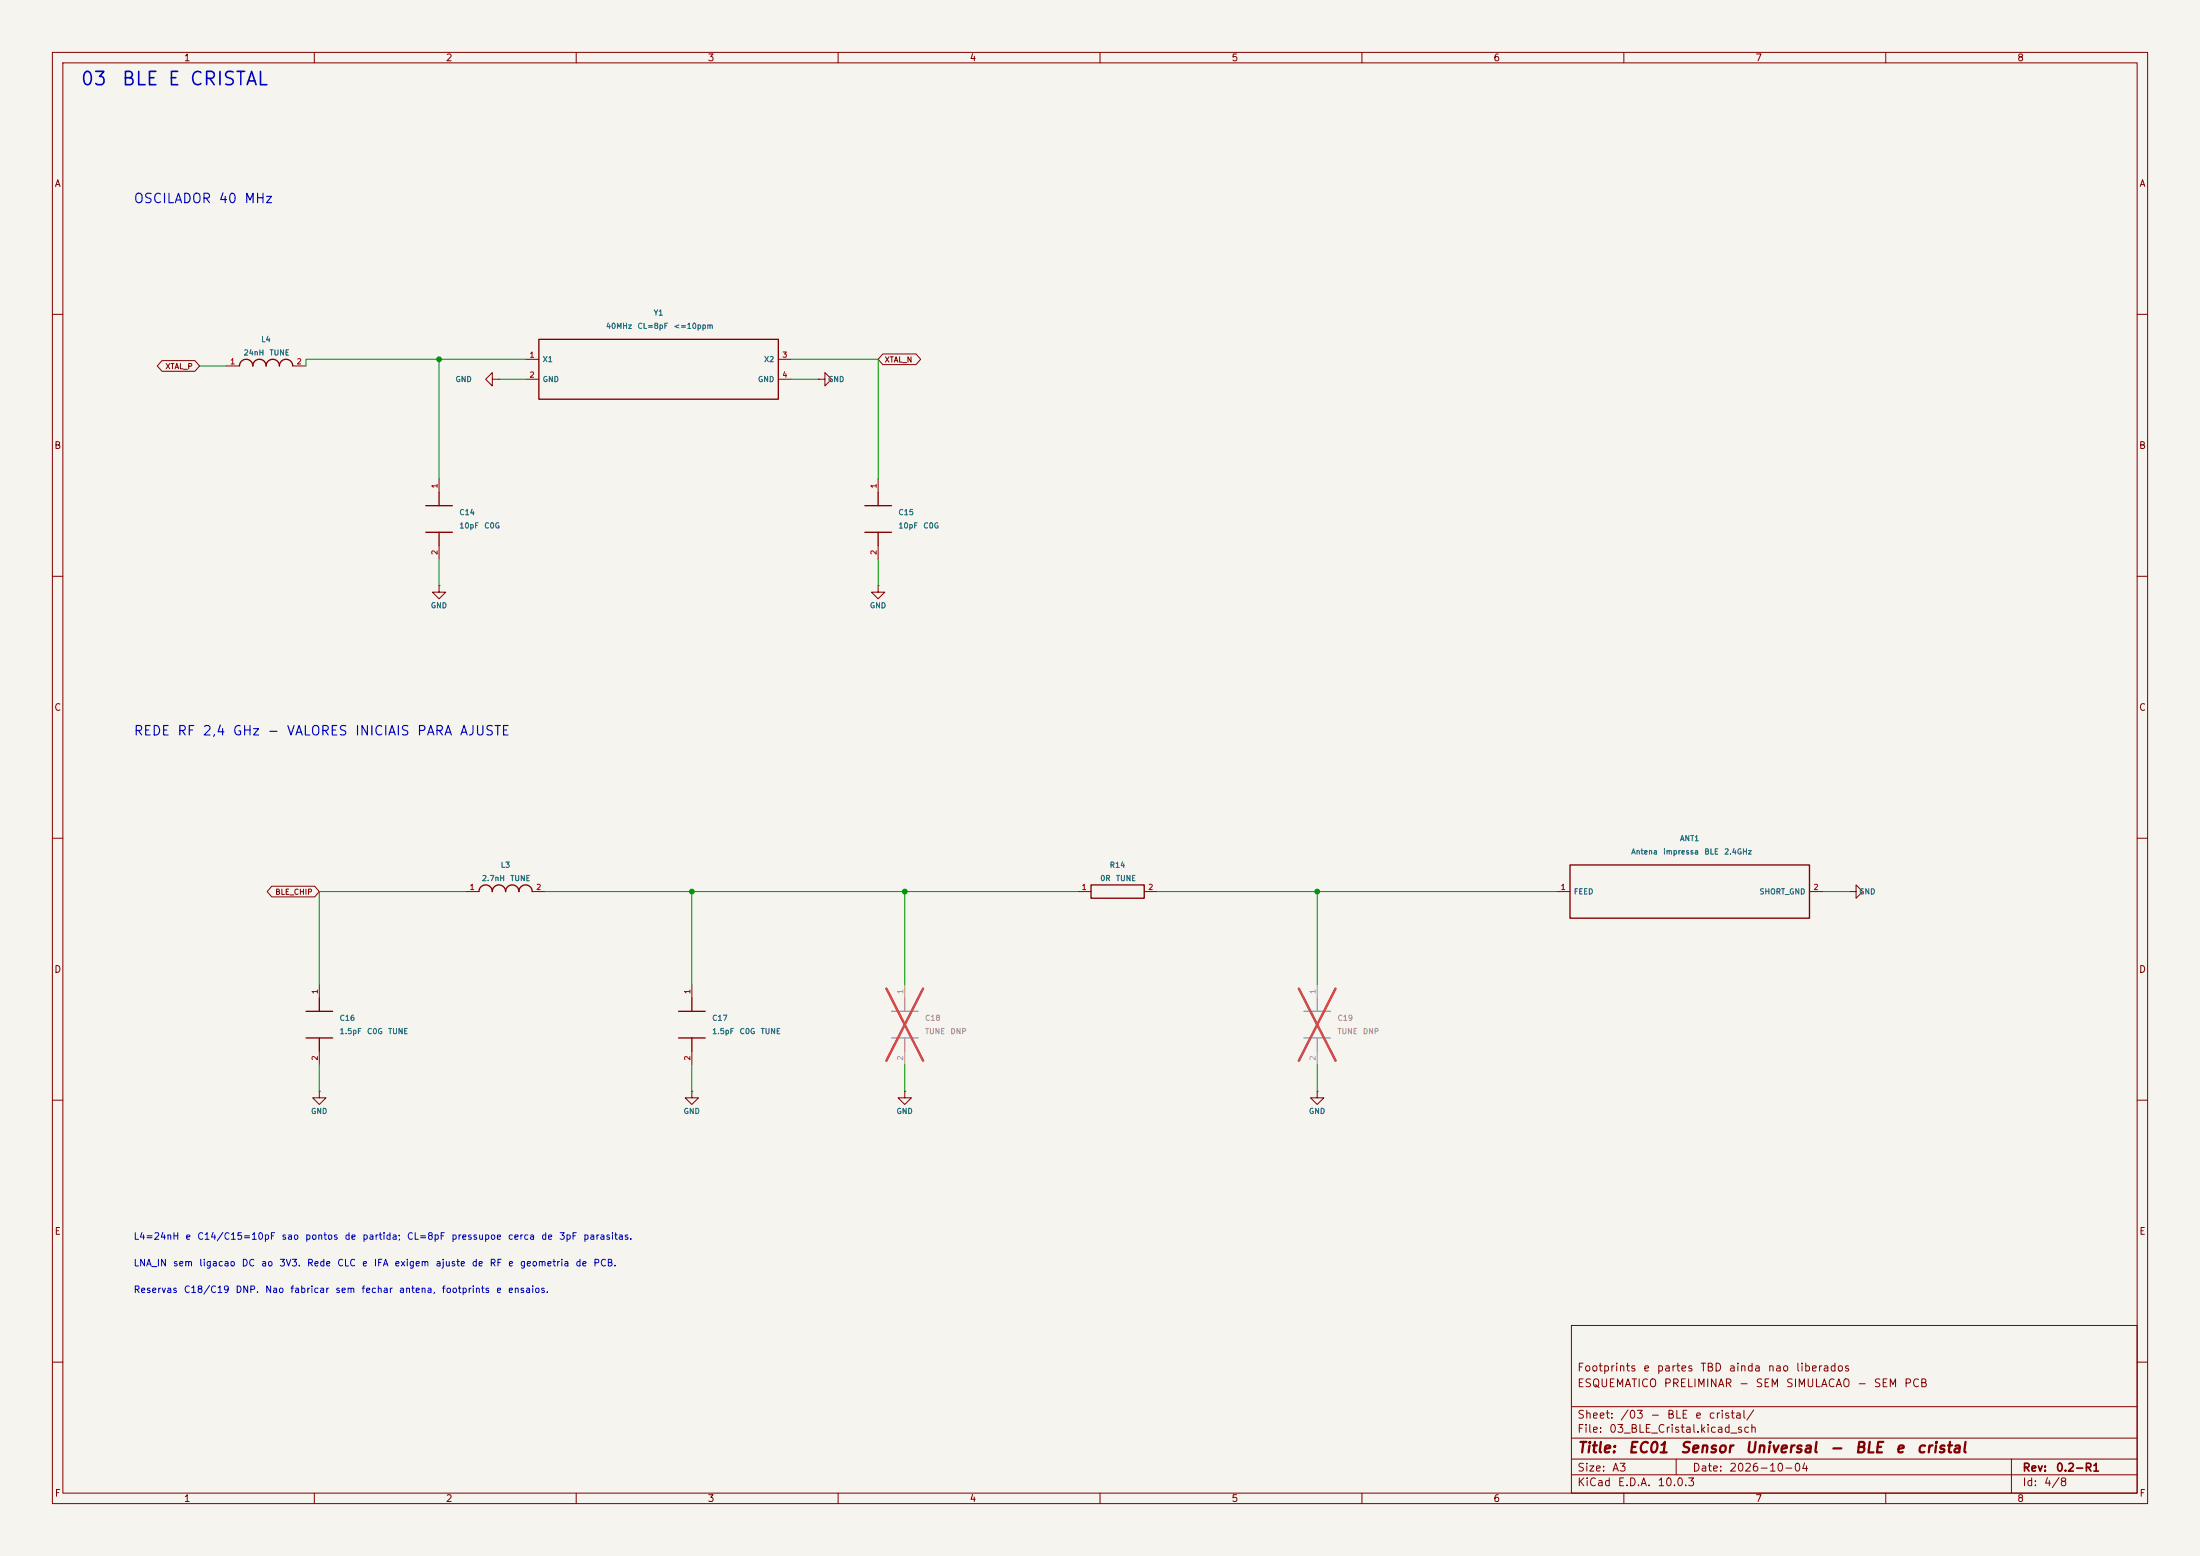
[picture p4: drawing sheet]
(kicad_sch
 (version 20260306)
 (generator "eeschema")
 (generator_version "10.0")
 (paper "A3")
 (title_block
  (title "EC01 Sensor Universal - BLE e cristal")
  (date "2026-10-04")
  (rev "0.2-R1")
  (comment 1 "ESQUEMATICO PRELIMINAR - SEM SIMULACAO - SEM PCB")
  (comment 2 "Footprints e partes TBD ainda nao liberados"))
 (lib_symbols
  (symbol "EC01:EC01_ANT1"
   (pin_names
    (offset 0.635)) (exclude_from_sim no) (in_bom yes) (on_board yes)
   (in_pos_files yes)
   (duplicate_pin_numbers_are_jumpers no)
   (property "Reference" "ANT" (at 0 8.89 0) (show_name no) (do_not_autoplace no) (effects (font (size 1.27 1.27))))
   (property "Value" "Antena impressa BLE 2.4GHz" (at 0 6.35 0) (show_name no) (do_not_autoplace no) (effects (font (size 1.27 1.27))))
   (property "Footprint" "" (at 0 0 0) (show_name no) (do_not_autoplace no) (hide yes) (effects (font (size 1.27 1.27))))
   (property "Datasheet" "" (at 0 0 0) (show_name no) (do_not_autoplace no) (hide yes) (effects (font (size 1.27 1.27))))
   (property "Description" "" (at 0 0 0) (show_name no) (do_not_autoplace no) (hide yes) (effects (font (size 1.27 1.27))))
   (symbol "EC01_ANT1_0_1"
    (rectangle (start -22.86 5.08) (end 22.86 -5.08) (stroke (width 0.254) (type default)) (fill (type none))))
   (symbol "EC01_ANT1_1_1"
    (pin passive line (at -25.4 0 0) (length 2.54) (name "FEED" (effects (font (size 1.016 1.016)))) (number "1" (effects (font (size 1.016 1.016)))))
    (pin passive line (at 25.4 0 180) (length 2.54) (name "SHORT_GND" (effects (font (size 1.016 1.016)))) (number "2" (effects (font (size 1.016 1.016))))))
   (embedded_fonts no))
  (symbol "EC01:EC01_C14"
   (pin_names
    (offset 0.635) (hide yes)) (exclude_from_sim no) (in_bom yes) (on_board yes)
   (in_pos_files yes)
   (duplicate_pin_numbers_are_jumpers no)
   (property "Reference" "C" (at 0 6.35 0) (show_name no) (do_not_autoplace no) (effects (font (size 1.27 1.27))))
   (property "Value" "10pF C0G" (at 0 3.81 0) (show_name no) (do_not_autoplace no) (effects (font (size 1.27 1.27))))
   (property "Footprint" "" (at 0 0 0) (show_name no) (do_not_autoplace no) (hide yes) (effects (font (size 1.27 1.27))))
   (property "Datasheet" "" (at 0 0 0) (show_name no) (do_not_autoplace no) (hide yes) (effects (font (size 1.27 1.27))))
   (property "Description" "" (at 0 0 0) (show_name no) (do_not_autoplace no) (hide yes) (effects (font (size 1.27 1.27))))
   (symbol "EC01_C14_0_1"
    (polyline (pts (xy -5.08 0) (xy -2.54 0)) (stroke (width 0.254) (type default)) (fill (type none)))
    (polyline (pts (xy -2.54 -2.54) (xy -2.54 2.54)) (stroke (width 0.254) (type default)) (fill (type none)))
    (polyline (pts (xy 2.54 0) (xy 5.08 0)) (stroke (width 0.254) (type default)) (fill (type none)))
    (polyline (pts (xy 2.54 -2.54) (xy 2.54 2.54)) (stroke (width 0.254) (type default)) (fill (type none))))
   (symbol "EC01_C14_1_1"
    (pin passive line (at -7.62 0 0) (length 2.54) (name "1" (effects (font (size 1.016 1.016)))) (number "1" (effects (font (size 1.016 1.016)))))
    (pin passive line (at 7.62 0 180) (length 2.54) (name "2" (effects (font (size 1.016 1.016)))) (number "2" (effects (font (size 1.016 1.016))))))
   (embedded_fonts no))
  (symbol "EC01:EC01_C15"
   (pin_names
    (offset 0.635) (hide yes)) (exclude_from_sim no) (in_bom yes) (on_board yes)
   (in_pos_files yes)
   (duplicate_pin_numbers_are_jumpers no)
   (property "Reference" "C" (at 0 6.35 0) (show_name no) (do_not_autoplace no) (effects (font (size 1.27 1.27))))
   (property "Value" "10pF C0G" (at 0 3.81 0) (show_name no) (do_not_autoplace no) (effects (font (size 1.27 1.27))))
   (property "Footprint" "" (at 0 0 0) (show_name no) (do_not_autoplace no) (hide yes) (effects (font (size 1.27 1.27))))
   (property "Datasheet" "" (at 0 0 0) (show_name no) (do_not_autoplace no) (hide yes) (effects (font (size 1.27 1.27))))
   (property "Description" "" (at 0 0 0) (show_name no) (do_not_autoplace no) (hide yes) (effects (font (size 1.27 1.27))))
   (symbol "EC01_C15_0_1"
    (polyline (pts (xy -5.08 0) (xy -2.54 0)) (stroke (width 0.254) (type default)) (fill (type none)))
    (polyline (pts (xy -2.54 -2.54) (xy -2.54 2.54)) (stroke (width 0.254) (type default)) (fill (type none)))
    (polyline (pts (xy 2.54 0) (xy 5.08 0)) (stroke (width 0.254) (type default)) (fill (type none)))
    (polyline (pts (xy 2.54 -2.54) (xy 2.54 2.54)) (stroke (width 0.254) (type default)) (fill (type none))))
   (symbol "EC01_C15_1_1"
    (pin passive line (at -7.62 0 0) (length 2.54) (name "1" (effects (font (size 1.016 1.016)))) (number "1" (effects (font (size 1.016 1.016)))))
    (pin passive line (at 7.62 0 180) (length 2.54) (name "2" (effects (font (size 1.016 1.016)))) (number "2" (effects (font (size 1.016 1.016))))))
   (embedded_fonts no))
  (symbol "EC01:EC01_C16"
   (pin_names
    (offset 0.635) (hide yes)) (exclude_from_sim no) (in_bom yes) (on_board yes)
   (in_pos_files yes)
   (duplicate_pin_numbers_are_jumpers no)
   (property "Reference" "C" (at 0 6.35 0) (show_name no) (do_not_autoplace no) (effects (font (size 1.27 1.27))))
   (property "Value" "1.5pF C0G TUNE" (at 0 3.81 0) (show_name no) (do_not_autoplace no) (effects (font (size 1.27 1.27))))
   (property "Footprint" "" (at 0 0 0) (show_name no) (do_not_autoplace no) (hide yes) (effects (font (size 1.27 1.27))))
   (property "Datasheet" "" (at 0 0 0) (show_name no) (do_not_autoplace no) (hide yes) (effects (font (size 1.27 1.27))))
   (property "Description" "" (at 0 0 0) (show_name no) (do_not_autoplace no) (hide yes) (effects (font (size 1.27 1.27))))
   (symbol "EC01_C16_0_1"
    (polyline (pts (xy -5.08 0) (xy -2.54 0)) (stroke (width 0.254) (type default)) (fill (type none)))
    (polyline (pts (xy -2.54 -2.54) (xy -2.54 2.54)) (stroke (width 0.254) (type default)) (fill (type none)))
    (polyline (pts (xy 2.54 0) (xy 5.08 0)) (stroke (width 0.254) (type default)) (fill (type none)))
    (polyline (pts (xy 2.54 -2.54) (xy 2.54 2.54)) (stroke (width 0.254) (type default)) (fill (type none))))
   (symbol "EC01_C16_1_1"
    (pin passive line (at -7.62 0 0) (length 2.54) (name "1" (effects (font (size 1.016 1.016)))) (number "1" (effects (font (size 1.016 1.016)))))
    (pin passive line (at 7.62 0 180) (length 2.54) (name "2" (effects (font (size 1.016 1.016)))) (number "2" (effects (font (size 1.016 1.016))))))
   (embedded_fonts no))
  (symbol "EC01:EC01_C17"
   (pin_names
    (offset 0.635) (hide yes)) (exclude_from_sim no) (in_bom yes) (on_board yes)
   (in_pos_files yes)
   (duplicate_pin_numbers_are_jumpers no)
   (property "Reference" "C" (at 0 6.35 0) (show_name no) (do_not_autoplace no) (effects (font (size 1.27 1.27))))
   (property "Value" "1.5pF C0G TUNE" (at 0 3.81 0) (show_name no) (do_not_autoplace no) (effects (font (size 1.27 1.27))))
   (property "Footprint" "" (at 0 0 0) (show_name no) (do_not_autoplace no) (hide yes) (effects (font (size 1.27 1.27))))
   (property "Datasheet" "" (at 0 0 0) (show_name no) (do_not_autoplace no) (hide yes) (effects (font (size 1.27 1.27))))
   (property "Description" "" (at 0 0 0) (show_name no) (do_not_autoplace no) (hide yes) (effects (font (size 1.27 1.27))))
   (symbol "EC01_C17_0_1"
    (polyline (pts (xy -5.08 0) (xy -2.54 0)) (stroke (width 0.254) (type default)) (fill (type none)))
    (polyline (pts (xy -2.54 -2.54) (xy -2.54 2.54)) (stroke (width 0.254) (type default)) (fill (type none)))
    (polyline (pts (xy 2.54 0) (xy 5.08 0)) (stroke (width 0.254) (type default)) (fill (type none)))
    (polyline (pts (xy 2.54 -2.54) (xy 2.54 2.54)) (stroke (width 0.254) (type default)) (fill (type none))))
   (symbol "EC01_C17_1_1"
    (pin passive line (at -7.62 0 0) (length 2.54) (name "1" (effects (font (size 1.016 1.016)))) (number "1" (effects (font (size 1.016 1.016)))))
    (pin passive line (at 7.62 0 180) (length 2.54) (name "2" (effects (font (size 1.016 1.016)))) (number "2" (effects (font (size 1.016 1.016))))))
   (embedded_fonts no))
  (symbol "EC01:EC01_C18"
   (pin_names
    (offset 0.635) (hide yes)) (exclude_from_sim no) (in_bom yes) (on_board yes)
   (in_pos_files yes)
   (duplicate_pin_numbers_are_jumpers no)
   (property "Reference" "C" (at 0 6.35 0) (show_name no) (do_not_autoplace no) (effects (font (size 1.27 1.27))))
   (property "Value" "TUNE DNP" (at 0 3.81 0) (show_name no) (do_not_autoplace no) (effects (font (size 1.27 1.27))))
   (property "Footprint" "" (at 0 0 0) (show_name no) (do_not_autoplace no) (hide yes) (effects (font (size 1.27 1.27))))
   (property "Datasheet" "" (at 0 0 0) (show_name no) (do_not_autoplace no) (hide yes) (effects (font (size 1.27 1.27))))
   (property "Description" "" (at 0 0 0) (show_name no) (do_not_autoplace no) (hide yes) (effects (font (size 1.27 1.27))))
   (symbol "EC01_C18_0_1"
    (polyline (pts (xy -5.08 0) (xy -2.54 0)) (stroke (width 0.254) (type default)) (fill (type none)))
    (polyline (pts (xy -2.54 -2.54) (xy -2.54 2.54)) (stroke (width 0.254) (type default)) (fill (type none)))
    (polyline (pts (xy 2.54 0) (xy 5.08 0)) (stroke (width 0.254) (type default)) (fill (type none)))
    (polyline (pts (xy 2.54 -2.54) (xy 2.54 2.54)) (stroke (width 0.254) (type default)) (fill (type none))))
   (symbol "EC01_C18_1_1"
    (pin passive line (at -7.62 0 0) (length 2.54) (name "1" (effects (font (size 1.016 1.016)))) (number "1" (effects (font (size 1.016 1.016)))))
    (pin passive line (at 7.62 0 180) (length 2.54) (name "2" (effects (font (size 1.016 1.016)))) (number "2" (effects (font (size 1.016 1.016))))))
   (embedded_fonts no))
  (symbol "EC01:EC01_C19"
   (pin_names
    (offset 0.635) (hide yes)) (exclude_from_sim no) (in_bom yes) (on_board yes)
   (in_pos_files yes)
   (duplicate_pin_numbers_are_jumpers no)
   (property "Reference" "C" (at 0 6.35 0) (show_name no) (do_not_autoplace no) (effects (font (size 1.27 1.27))))
   (property "Value" "TUNE DNP" (at 0 3.81 0) (show_name no) (do_not_autoplace no) (effects (font (size 1.27 1.27))))
   (property "Footprint" "" (at 0 0 0) (show_name no) (do_not_autoplace no) (hide yes) (effects (font (size 1.27 1.27))))
   (property "Datasheet" "" (at 0 0 0) (show_name no) (do_not_autoplace no) (hide yes) (effects (font (size 1.27 1.27))))
   (property "Description" "" (at 0 0 0) (show_name no) (do_not_autoplace no) (hide yes) (effects (font (size 1.27 1.27))))
   (symbol "EC01_C19_0_1"
    (polyline (pts (xy -5.08 0) (xy -2.54 0)) (stroke (width 0.254) (type default)) (fill (type none)))
    (polyline (pts (xy -2.54 -2.54) (xy -2.54 2.54)) (stroke (width 0.254) (type default)) (fill (type none)))
    (polyline (pts (xy 2.54 0) (xy 5.08 0)) (stroke (width 0.254) (type default)) (fill (type none)))
    (polyline (pts (xy 2.54 -2.54) (xy 2.54 2.54)) (stroke (width 0.254) (type default)) (fill (type none))))
   (symbol "EC01_C19_1_1"
    (pin passive line (at -7.62 0 0) (length 2.54) (name "1" (effects (font (size 1.016 1.016)))) (number "1" (effects (font (size 1.016 1.016)))))
    (pin passive line (at 7.62 0 180) (length 2.54) (name "2" (effects (font (size 1.016 1.016)))) (number "2" (effects (font (size 1.016 1.016))))))
   (embedded_fonts no))
  (symbol "EC01:EC01_L3"
   (pin_names
    (offset 0.635) (hide yes)) (exclude_from_sim no) (in_bom yes) (on_board yes)
   (in_pos_files yes)
   (duplicate_pin_numbers_are_jumpers no)
   (property "Reference" "L" (at 0 6.35 0) (show_name no) (do_not_autoplace no) (effects (font (size 1.27 1.27))))
   (property "Value" "2.7nH TUNE" (at 0 3.81 0) (show_name no) (do_not_autoplace no) (effects (font (size 1.27 1.27))))
   (property "Footprint" "" (at 0 0 0) (show_name no) (do_not_autoplace no) (hide yes) (effects (font (size 1.27 1.27))))
   (property "Datasheet" "" (at 0 0 0) (show_name no) (do_not_autoplace no) (hide yes) (effects (font (size 1.27 1.27))))
   (property "Description" "" (at 0 0 0) (show_name no) (do_not_autoplace no) (hide yes) (effects (font (size 1.27 1.27))))
   (symbol "EC01_L3_0_1"
    (arc (start -5.08 0) (mid -3.81 1.27) (end -2.54 0) (stroke (width 0.254) (type default)) (fill (type none)))
    (arc (start -2.54 0) (mid -1.27 1.27) (end 0 0) (stroke (width 0.254) (type default)) (fill (type none)))
    (arc (start 0 0) (mid 1.27 1.27) (end 2.54 0) (stroke (width 0.254) (type default)) (fill (type none)))
    (arc (start 2.54 0) (mid 3.81 1.27) (end 5.08 0) (stroke (width 0.254) (type default)) (fill (type none))))
   (symbol "EC01_L3_1_1"
    (pin passive line (at -7.62 0 0) (length 2.54) (name "1" (effects (font (size 1.016 1.016)))) (number "1" (effects (font (size 1.016 1.016)))))
    (pin passive line (at 7.62 0 180) (length 2.54) (name "2" (effects (font (size 1.016 1.016)))) (number "2" (effects (font (size 1.016 1.016))))))
   (embedded_fonts no))
  (symbol "EC01:EC01_R14"
   (pin_names
    (offset 0.635) (hide yes)) (exclude_from_sim no) (in_bom yes) (on_board yes)
   (in_pos_files yes)
   (duplicate_pin_numbers_are_jumpers no)
   (property "Reference" "R" (at 0 6.35 0) (show_name no) (do_not_autoplace no) (effects (font (size 1.27 1.27))))
   (property "Value" "0R TUNE" (at 0 3.81 0) (show_name no) (do_not_autoplace no) (effects (font (size 1.27 1.27))))
   (property "Footprint" "" (at 0 0 0) (show_name no) (do_not_autoplace no) (hide yes) (effects (font (size 1.27 1.27))))
   (property "Datasheet" "" (at 0 0 0) (show_name no) (do_not_autoplace no) (hide yes) (effects (font (size 1.27 1.27))))
   (property "Description" "" (at 0 0 0) (show_name no) (do_not_autoplace no) (hide yes) (effects (font (size 1.27 1.27))))
   (symbol "EC01_R14_0_1"
    (rectangle (start -5.08 -1.27) (end 5.08 1.27) (stroke (width 0.254) (type default)) (fill (type none))))
   (symbol "EC01_R14_1_1"
    (pin passive line (at -7.62 0 0) (length 2.54) (name "1" (effects (font (size 1.016 1.016)))) (number "1" (effects (font (size 1.016 1.016)))))
    (pin passive line (at 7.62 0 180) (length 2.54) (name "2" (effects (font (size 1.016 1.016)))) (number "2" (effects (font (size 1.016 1.016))))))
   (embedded_fonts no))
  (symbol "EC01:EC01_Y1"
   (pin_names
    (offset 0.635)) (exclude_from_sim no) (in_bom yes) (on_board yes)
   (in_pos_files yes)
   (duplicate_pin_numbers_are_jumpers no)
   (property "Reference" "Y" (at 0 9.525 0) (show_name no) (do_not_autoplace no) (effects (font (size 1.27 1.27))))
   (property "Value" "40MHz CL=8pF <=10ppm" (at 0 6.985 0) (show_name no) (do_not_autoplace no) (effects (font (size 1.27 1.27))))
   (property "Footprint" "" (at 0 0 0) (show_name no) (do_not_autoplace no) (hide yes) (effects (font (size 1.27 1.27))))
   (property "Datasheet" "" (at 0 0 0) (show_name no) (do_not_autoplace no) (hide yes) (effects (font (size 1.27 1.27))))
   (property "Description" "" (at 0 0 0) (show_name no) (do_not_autoplace no) (hide yes) (effects (font (size 1.27 1.27))))
   (symbol "EC01_Y1_0_1"
    (rectangle (start -22.86 5.715) (end 22.86 -5.715) (stroke (width 0.254) (type default)) (fill (type none))))
   (symbol "EC01_Y1_1_1"
    (pin passive line (at -25.4 1.905 0) (length 2.54) (name "X1" (effects (font (size 1.016 1.016)))) (number "1" (effects (font (size 1.016 1.016)))))
    (pin passive line (at -25.4 -1.905 0) (length 2.54) (name "GND" (effects (font (size 1.016 1.016)))) (number "2" (effects (font (size 1.016 1.016)))))
    (pin passive line (at 25.4 1.905 180) (length 2.54) (name "X2" (effects (font (size 1.016 1.016)))) (number "3" (effects (font (size 1.016 1.016)))))
    (pin passive line (at 25.4 -1.905 180) (length 2.54) (name "GND" (effects (font (size 1.016 1.016)))) (number "4" (effects (font (size 1.016 1.016))))))
   (embedded_fonts no))
  (symbol "power:GND"
   (power global)
   (pin_numbers (hide yes))
   (pin_names
    (offset 0) (hide yes)) (exclude_from_sim no) (in_bom yes) (on_board yes)
   (in_pos_files yes)
   (duplicate_pin_numbers_are_jumpers no)
   (property "Reference" "#PWR" (at 0 -6.35 0) (show_name no) (do_not_autoplace no) (hide yes) (effects (font (size 1.27 1.27))))
   (property "Value" "GND" (at 0 -3.81 0) (show_name no) (do_not_autoplace no) (effects (font (size 1.27 1.27))))
   (property "Footprint" "" (at 0 0 0) (show_name no) (do_not_autoplace no) (hide yes) (effects (font (size 1.27 1.27))))
   (property "Datasheet" "" (at 0 0 0) (show_name no) (do_not_autoplace no) (hide yes) (effects (font (size 1.27 1.27))))
   (property "Description" "Power symbol creates a global label with name \"GND\" , ground" (at 0 0 0) (show_name no) (do_not_autoplace no) (hide yes) (effects (font (size 1.27 1.27))))
   (symbol "GND_0_1"
    (polyline (pts (xy 0 0) (xy 0 -1.27) (xy 1.27 -1.27) (xy 0 -2.54) (xy -1.27 -1.27) (xy 0 -1.27)) (stroke (width 0) (type default)) (fill (type none))))
   (symbol "GND_1_1"
    (pin power_in line (at 0 0 270) (length 0) (name "" (effects (font (size 1.27 1.27)))) (number "1" (effects (font (size 1.27 1.27))))))
   (embedded_fonts no))
  (symbol "EC01:EC01_L4"
   (pin_names
    (offset 0.635) (hide yes)) (exclude_from_sim no) (in_bom yes) (on_board yes)
   (in_pos_files yes)
   (duplicate_pin_numbers_are_jumpers no)
   (property "Reference" "L" (at 0 6.35 0) (show_name no) (do_not_autoplace no) (effects (font (size 1.27 1.27))))
   (property "Value" "24nH TUNE" (at 0 3.81 0) (show_name no) (do_not_autoplace no) (effects (font (size 1.27 1.27))))
   (property "Footprint" "" (at 0 0 0) (show_name no) (do_not_autoplace no) (hide yes) (effects (font (size 1.27 1.27))))
   (property "Datasheet" "" (at 0 0 0) (show_name no) (do_not_autoplace no) (hide yes) (effects (font (size 1.27 1.27))))
   (property "Description" "" (at 0 0 0) (show_name no) (do_not_autoplace no) (hide yes) (effects (font (size 1.27 1.27))))
   (symbol "EC01_L4_0_1"
    (arc (start -5.08 0) (mid -3.81 1.27) (end -2.54 0) (stroke (width 0.254) (type default)) (fill (type none)))
    (arc (start -2.54 0) (mid -1.27 1.27) (end 0 0) (stroke (width 0.254) (type default)) (fill (type none)))
    (arc (start 0 0) (mid 1.27 1.27) (end 2.54 0) (stroke (width 0.254) (type default)) (fill (type none)))
    (arc (start 2.54 0) (mid 3.81 1.27) (end 5.08 0) (stroke (width 0.254) (type default)) (fill (type none))))
   (symbol "EC01_L4_1_1"
    (pin passive line (at -7.62 0 0) (length 2.54) (name "1" (effects (font (size 1.016 1.016)))) (number "1" (effects (font (size 1.016 1.016)))))
    (pin passive line (at 7.62 0 180) (length 2.54) (name "2" (effects (font (size 1.016 1.016)))) (number "2" (effects (font (size 1.016 1.016))))))
   (embedded_fonts no)))
 (text "03  BLE E CRISTAL"
  (at 15.24 15.24 0)
  (effects (font (size 2.54 2.54)) (justify left)))
 (text "OSCILADOR 40 MHz"
  (at 25.4 38.1 0)
  (effects (font (size 1.8 1.8)) (justify left)))
 (symbol
  (lib_id "EC01:EC01_Y1")
  (at 125.73 70.485 0)
  (unit 1)
  (body_style 1)
  (exclude_from_sim no)
  (in_bom yes)
  (on_board yes)
  (in_pos_files yes)
  (dnp no)
  (property "Reference" "Y1" (at 125.73 59.69 0) (show_name no) (do_not_autoplace no) (effects (font (size 1.016 1.016))))
  (property "Value" "40MHz CL=8pF <=10ppm" (at 125.73 62.23 0) (show_name no) (do_not_autoplace no) (effects (font (size 1.016 1.016))))
  (property "Footprint" "" (at 125.73 70.485 0) (hide yes) (show_name no) (do_not_autoplace no) (effects (font (size 1.27 1.27))))
  (property "Datasheet" "" (at 125.73 70.485 0) (hide yes) (show_name no) (do_not_autoplace no) (effects (font (size 1.27 1.27))))
  (property "Description" "" (at 125.73 70.485 0) (show_name no) (do_not_autoplace no) (effects (font (size 1.27 1.27))))
  (property "Encapsulamento_proposto" "XTAL3225" (at 125.73 70.485 0) (hide yes) (show_name no) (do_not_autoplace no) (effects (font (size 1.27 1.27))))
  (property "Decisao" "MPN a selecionar. 10pF iniciais presumem Cparasita ~3pF; verificar ESR, drive e tolerancia total." (at 125.73 70.485 0) (hide yes) (show_name no) (do_not_autoplace no) (effects (font (size 1.27 1.27))))
  (property "Montagem_base" "SIM" (at 125.73 70.485 0) (hide yes) (show_name no) (do_not_autoplace no) (effects (font (size 1.27 1.27))))
  (pin "1")
  (pin "2")
  (pin "3")
  (pin "4"))
 (symbol
  (lib_id "EC01:EC01_L4")
  (at 50.8 69.85 0)
  (unit 1)
  (body_style 1)
  (exclude_from_sim no)
  (in_bom yes)
  (on_board yes)
  (in_pos_files yes)
  (dnp no)
  (property "Reference" "L4" (at 50.8 64.77 0) (show_name no) (do_not_autoplace no) (effects (font (size 1.016 1.016))))
  (property "Value" "24nH TUNE" (at 50.8 67.31 0) (show_name no) (do_not_autoplace no) (effects (font (size 1.016 1.016))))
  (property "Footprint" "" (at 50.8 69.85 0) (hide yes) (show_name no) (do_not_autoplace no) (effects (font (size 1.27 1.27))))
  (property "Datasheet" "" (at 50.8 69.85 0) (hide yes) (show_name no) (do_not_autoplace no) (effects (font (size 1.27 1.27))))
  (property "Description" "" (at 50.8 69.85 0) (show_name no) (do_not_autoplace no) (effects (font (size 1.27 1.27))))
  (property "Encapsulamento_proposto" "TBD - selecionar indutor para XTAL_P" (at 50.8 69.85 0) (hide yes) (show_name no) (do_not_autoplace no) (effects (font (size 1.27 1.27))))
  (property "Decisao" "Componente serie XTAL_P, valor inicial Espressif. Validar frequencia/partida no prototipo." (at 50.8 69.85 0) (hide yes) (show_name no) (do_not_autoplace no) (effects (font (size 1.27 1.27))))
  (property "Montagem_base" "SIM" (at 50.8 69.85 0) (hide yes) (show_name no) (do_not_autoplace no) (effects (font (size 1.27 1.27))))
  (pin "1")
  (pin "2"))
 (symbol
  (lib_id "EC01:EC01_C14")
  (at 83.82 99.06 270)
  (unit 1)
  (body_style 1)
  (exclude_from_sim no)
  (in_bom yes)
  (on_board yes)
  (in_pos_files yes)
  (dnp no)
  (property "Reference" "C14" (at 87.63 97.79 90) (show_name no) (do_not_autoplace no) (effects (font (size 1.016 1.016)) (justify left)))
  (property "Value" "10pF C0G" (at 87.63 100.33 90) (show_name no) (do_not_autoplace no) (effects (font (size 1.016 1.016)) (justify left)))
  (property "Footprint" "" (at 83.82 99.06 0) (hide yes) (show_name no) (do_not_autoplace no) (effects (font (size 1.27 1.27))))
  (property "Datasheet" "" (at 83.82 99.06 0) (hide yes) (show_name no) (do_not_autoplace no) (effects (font (size 1.27 1.27))))
  (property "Description" "" (at 83.82 99.06 0) (show_name no) (do_not_autoplace no) (effects (font (size 1.27 1.27))))
  (property "Encapsulamento_proposto" "0402" (at 83.82 99.06 0) (hide yes) (show_name no) (do_not_autoplace no) (effects (font (size 1.27 1.27))))
  (property "Decisao" "" (at 83.82 99.06 0) (hide yes) (show_name no) (do_not_autoplace no) (effects (font (size 1.27 1.27))))
  (property "Montagem_base" "SIM" (at 83.82 99.06 0) (hide yes) (show_name no) (do_not_autoplace no) (effects (font (size 1.27 1.27))))
  (pin "1")
  (pin "2"))
 (symbol
  (lib_id "EC01:EC01_C15")
  (at 167.64 99.06 270)
  (unit 1)
  (body_style 1)
  (exclude_from_sim no)
  (in_bom yes)
  (on_board yes)
  (in_pos_files yes)
  (dnp no)
  (property "Reference" "C15" (at 171.45 97.79 90) (show_name no) (do_not_autoplace no) (effects (font (size 1.016 1.016)) (justify left)))
  (property "Value" "10pF C0G" (at 171.45 100.33 90) (show_name no) (do_not_autoplace no) (effects (font (size 1.016 1.016)) (justify left)))
  (property "Footprint" "" (at 167.64 99.06 0) (hide yes) (show_name no) (do_not_autoplace no) (effects (font (size 1.27 1.27))))
  (property "Datasheet" "" (at 167.64 99.06 0) (hide yes) (show_name no) (do_not_autoplace no) (effects (font (size 1.27 1.27))))
  (property "Description" "" (at 167.64 99.06 0) (show_name no) (do_not_autoplace no) (effects (font (size 1.27 1.27))))
  (property "Encapsulamento_proposto" "0402" (at 167.64 99.06 0) (hide yes) (show_name no) (do_not_autoplace no) (effects (font (size 1.27 1.27))))
  (property "Decisao" "" (at 167.64 99.06 0) (hide yes) (show_name no) (do_not_autoplace no) (effects (font (size 1.27 1.27))))
  (property "Montagem_base" "SIM" (at 167.64 99.06 0) (hide yes) (show_name no) (do_not_autoplace no) (effects (font (size 1.27 1.27))))
  (pin "1")
  (pin "2"))
 (symbol
  (lib_id "EC01:EC01_L3")
  (at 96.52 170.18 0)
  (unit 1)
  (body_style 1)
  (exclude_from_sim no)
  (in_bom yes)
  (on_board yes)
  (in_pos_files yes)
  (dnp no)
  (property "Reference" "L3" (at 96.52 165.1 0) (show_name no) (do_not_autoplace no) (effects (font (size 1.016 1.016))))
  (property "Value" "2.7nH TUNE" (at 96.52 167.64 0) (show_name no) (do_not_autoplace no) (effects (font (size 1.016 1.016))))
  (property "Footprint" "" (at 96.52 170.18 0) (hide yes) (show_name no) (do_not_autoplace no) (effects (font (size 1.27 1.27))))
  (property "Datasheet" "" (at 96.52 170.18 0) (hide yes) (show_name no) (do_not_autoplace no) (effects (font (size 1.27 1.27))))
  (property "Description" "" (at 96.52 170.18 0) (show_name no) (do_not_autoplace no) (effects (font (size 1.27 1.27))))
  (property "Encapsulamento_proposto" "0201" (at 96.52 170.18 0) (hide yes) (show_name no) (do_not_autoplace no) (effects (font (size 1.27 1.27))))
  (property "Decisao" "" (at 96.52 170.18 0) (hide yes) (show_name no) (do_not_autoplace no) (effects (font (size 1.27 1.27))))
  (property "Montagem_base" "SIM" (at 96.52 170.18 0) (hide yes) (show_name no) (do_not_autoplace no) (effects (font (size 1.27 1.27))))
  (pin "1")
  (pin "2"))
 (symbol
  (lib_id "EC01:EC01_C16")
  (at 60.96 195.58 270)
  (unit 1)
  (body_style 1)
  (exclude_from_sim no)
  (in_bom yes)
  (on_board yes)
  (in_pos_files yes)
  (dnp no)
  (property "Reference" "C16" (at 64.77 194.31 90) (show_name no) (do_not_autoplace no) (effects (font (size 1.016 1.016)) (justify left)))
  (property "Value" "1.5pF C0G TUNE" (at 64.77 196.85 90) (show_name no) (do_not_autoplace no) (effects (font (size 1.016 1.016)) (justify left)))
  (property "Footprint" "" (at 60.96 195.58 0) (hide yes) (show_name no) (do_not_autoplace no) (effects (font (size 1.27 1.27))))
  (property "Datasheet" "" (at 60.96 195.58 0) (hide yes) (show_name no) (do_not_autoplace no) (effects (font (size 1.27 1.27))))
  (property "Description" "" (at 60.96 195.58 0) (show_name no) (do_not_autoplace no) (effects (font (size 1.27 1.27))))
  (property "Encapsulamento_proposto" "0201" (at 60.96 195.58 0) (hide yes) (show_name no) (do_not_autoplace no) (effects (font (size 1.27 1.27))))
  (property "Decisao" "Casamento inicial; exige ajuste VNA e emissao harmonica." (at 60.96 195.58 0) (hide yes) (show_name no) (do_not_autoplace no) (effects (font (size 1.27 1.27))))
  (property "Montagem_base" "SIM" (at 60.96 195.58 0) (hide yes) (show_name no) (do_not_autoplace no) (effects (font (size 1.27 1.27))))
  (pin "1")
  (pin "2"))
 (symbol
  (lib_id "EC01:EC01_C17")
  (at 132.08 195.58 270)
  (unit 1)
  (body_style 1)
  (exclude_from_sim no)
  (in_bom yes)
  (on_board yes)
  (in_pos_files yes)
  (dnp no)
  (property "Reference" "C17" (at 135.89 194.31 90) (show_name no) (do_not_autoplace no) (effects (font (size 1.016 1.016)) (justify left)))
  (property "Value" "1.5pF C0G TUNE" (at 135.89 196.85 90) (show_name no) (do_not_autoplace no) (effects (font (size 1.016 1.016)) (justify left)))
  (property "Footprint" "" (at 132.08 195.58 0) (hide yes) (show_name no) (do_not_autoplace no) (effects (font (size 1.27 1.27))))
  (property "Datasheet" "" (at 132.08 195.58 0) (hide yes) (show_name no) (do_not_autoplace no) (effects (font (size 1.27 1.27))))
  (property "Description" "" (at 132.08 195.58 0) (show_name no) (do_not_autoplace no) (effects (font (size 1.27 1.27))))
  (property "Encapsulamento_proposto" "0201" (at 132.08 195.58 0) (hide yes) (show_name no) (do_not_autoplace no) (effects (font (size 1.27 1.27))))
  (property "Decisao" "" (at 132.08 195.58 0) (hide yes) (show_name no) (do_not_autoplace no) (effects (font (size 1.27 1.27))))
  (property "Montagem_base" "SIM" (at 132.08 195.58 0) (hide yes) (show_name no) (do_not_autoplace no) (effects (font (size 1.27 1.27))))
  (pin "1")
  (pin "2"))
 (symbol
  (lib_id "EC01:EC01_C18")
  (at 172.72 195.58 270)
  (unit 1)
  (body_style 1)
  (exclude_from_sim no)
  (in_bom yes)
  (on_board yes)
  (in_pos_files yes)
  (dnp yes)
  (property "Reference" "C18" (at 176.53 194.31 90) (show_name no) (do_not_autoplace no) (effects (font (size 1.016 1.016)) (justify left)))
  (property "Value" "TUNE DNP" (at 176.53 196.85 90) (show_name no) (do_not_autoplace no) (effects (font (size 1.016 1.016)) (justify left)))
  (property "Footprint" "" (at 172.72 195.58 0) (hide yes) (show_name no) (do_not_autoplace no) (effects (font (size 1.27 1.27))))
  (property "Datasheet" "" (at 172.72 195.58 0) (hide yes) (show_name no) (do_not_autoplace no) (effects (font (size 1.27 1.27))))
  (property "Description" "" (at 172.72 195.58 0) (show_name no) (do_not_autoplace no) (effects (font (size 1.27 1.27))))
  (property "Encapsulamento_proposto" "0201" (at 172.72 195.58 0) (hide yes) (show_name no) (do_not_autoplace no) (effects (font (size 1.27 1.27))))
  (property "Decisao" "" (at 172.72 195.58 0) (hide yes) (show_name no) (do_not_autoplace no) (effects (font (size 1.27 1.27))))
  (property "Montagem_base" "DNP" (at 172.72 195.58 0) (hide yes) (show_name no) (do_not_autoplace no) (effects (font (size 1.27 1.27))))
  (pin "1")
  (pin "2"))
 (symbol
  (lib_id "EC01:EC01_R14")
  (at 213.36 170.18 0)
  (unit 1)
  (body_style 1)
  (exclude_from_sim no)
  (in_bom yes)
  (on_board yes)
  (in_pos_files yes)
  (dnp no)
  (property "Reference" "R14" (at 213.36 165.1 0) (show_name no) (do_not_autoplace no) (effects (font (size 1.016 1.016))))
  (property "Value" "0R TUNE" (at 213.36 167.64 0) (show_name no) (do_not_autoplace no) (effects (font (size 1.016 1.016))))
  (property "Footprint" "" (at 213.36 170.18 0) (hide yes) (show_name no) (do_not_autoplace no) (effects (font (size 1.27 1.27))))
  (property "Datasheet" "" (at 213.36 170.18 0) (hide yes) (show_name no) (do_not_autoplace no) (effects (font (size 1.27 1.27))))
  (property "Description" "" (at 213.36 170.18 0) (show_name no) (do_not_autoplace no) (effects (font (size 1.27 1.27))))
  (property "Encapsulamento_proposto" "0201" (at 213.36 170.18 0) (hide yes) (show_name no) (do_not_autoplace no) (effects (font (size 1.27 1.27))))
  (property "Decisao" "" (at 213.36 170.18 0) (hide yes) (show_name no) (do_not_autoplace no) (effects (font (size 1.27 1.27))))
  (property "Montagem_base" "SIM" (at 213.36 170.18 0) (hide yes) (show_name no) (do_not_autoplace no) (effects (font (size 1.27 1.27))))
  (pin "1")
  (pin "2"))
 (symbol
  (lib_id "EC01:EC01_C19")
  (at 251.46 195.58 270)
  (unit 1)
  (body_style 1)
  (exclude_from_sim no)
  (in_bom yes)
  (on_board yes)
  (in_pos_files yes)
  (dnp yes)
  (property "Reference" "C19" (at 255.27 194.31 90) (show_name no) (do_not_autoplace no) (effects (font (size 1.016 1.016)) (justify left)))
  (property "Value" "TUNE DNP" (at 255.27 196.85 90) (show_name no) (do_not_autoplace no) (effects (font (size 1.016 1.016)) (justify left)))
  (property "Footprint" "" (at 251.46 195.58 0) (hide yes) (show_name no) (do_not_autoplace no) (effects (font (size 1.27 1.27))))
  (property "Datasheet" "" (at 251.46 195.58 0) (hide yes) (show_name no) (do_not_autoplace no) (effects (font (size 1.27 1.27))))
  (property "Description" "" (at 251.46 195.58 0) (show_name no) (do_not_autoplace no) (effects (font (size 1.27 1.27))))
  (property "Encapsulamento_proposto" "0201" (at 251.46 195.58 0) (hide yes) (show_name no) (do_not_autoplace no) (effects (font (size 1.27 1.27))))
  (property "Decisao" "" (at 251.46 195.58 0) (hide yes) (show_name no) (do_not_autoplace no) (effects (font (size 1.27 1.27))))
  (property "Montagem_base" "DNP" (at 251.46 195.58 0) (hide yes) (show_name no) (do_not_autoplace no) (effects (font (size 1.27 1.27))))
  (pin "1")
  (pin "2"))
 (symbol
  (lib_id "EC01:EC01_ANT1")
  (at 322.58 170.18 0)
  (unit 1)
  (body_style 1)
  (exclude_from_sim no)
  (in_bom yes)
  (on_board yes)
  (in_pos_files yes)
  (dnp no)
  (property "Reference" "ANT1" (at 322.58 160.02 0) (show_name no) (do_not_autoplace no) (effects (font (size 1.016 1.016))))
  (property "Value" "Antena impressa BLE 2.4GHz" (at 322.58 162.56 0) (show_name no) (do_not_autoplace no) (effects (font (size 1.016 1.016))))
  (property "Footprint" "" (at 322.58 170.18 0) (hide yes) (show_name no) (do_not_autoplace no) (effects (font (size 1.27 1.27))))
  (property "Datasheet" "" (at 322.58 170.18 0) (hide yes) (show_name no) (do_not_autoplace no) (effects (font (size 1.27 1.27))))
  (property "Description" "" (at 322.58 170.18 0) (show_name no) (do_not_autoplace no) (effects (font (size 1.27 1.27))))
  (property "Encapsulamento_proposto" "PENDENTE_ANTENA" (at 322.58 170.18 0) (hide yes) (show_name no) (do_not_autoplace no) (effects (font (size 1.27 1.27))))
  (property "Decisao" "Representacao funcional de IFA impressa; geometria, feed e short dependem da PCB e carcaca futuras." (at 322.58 170.18 0) (hide yes) (show_name no) (do_not_autoplace no) (effects (font (size 1.27 1.27))))
  (property "Montagem_base" "SIM" (at 322.58 170.18 0) (hide yes) (show_name no) (do_not_autoplace no) (effects (font (size 1.27 1.27))))
  (pin "1")
  (pin "2"))
 (wire
  (pts (xy 58.42 69.85) (xy 58.42 68.58))
  (stroke (width 0) (type default)))
 (wire
  (pts (xy 58.42 68.58) (xy 100.33 68.58))
  (stroke (width 0) (type default)))
 (wire
  (pts (xy 83.82 91.44) (xy 83.82 68.58))
  (stroke (width 0) (type default)))
 (wire
  (pts (xy 83.82 106.68) (xy 83.82 111.76))
  (stroke (width 0) (type default)))
 (symbol
  (lib_id "power:GND")
  (at 83.82 111.76 0)
  (unit 1)
  (body_style 1)
  (exclude_from_sim no)
  (in_bom yes)
  (on_board yes)
  (in_pos_files yes)
  (dnp no)
  (property "Reference" "#PWR301" (at 83.82 115.57 0) (hide yes) (show_name no) (do_not_autoplace no) (effects (font (size 1.27 1.27))))
  (property "Value" "GND" (at 83.82 115.57 0) (show_name no) (do_not_autoplace no) (effects (font (size 1.016 1.016))))
  (property "Footprint" "" (at 83.82 111.76 0) (hide yes) (show_name no) (do_not_autoplace no) (effects (font (size 1.27 1.27))))
  (property "Datasheet" "" (at 83.82 111.76 0) (hide yes) (show_name no) (do_not_autoplace no) (effects (font (size 1.27 1.27))))
  (property "Description" "Power symbol creates a global label with name \"GND\" , ground" (at 83.82 111.76 0) (hide yes) (show_name no) (do_not_autoplace no) (effects (font (size 1.27 1.27))))
  (pin "1"))
 (wire
  (pts (xy 151.13 68.58) (xy 167.64 68.58))
  (stroke (width 0) (type default)))
 (wire
  (pts (xy 167.64 68.58) (xy 167.64 91.44))
  (stroke (width 0) (type default)))
 (global_label "XTAL_N"
  (shape bidirectional)
  (at 167.64 68.58 0)
  (effects (font (size 1.016 1.016)) (justify left)))
 (wire
  (pts (xy 167.64 106.68) (xy 167.64 111.76))
  (stroke (width 0) (type default)))
 (symbol
  (lib_id "power:GND")
  (at 167.64 111.76 0)
  (unit 1)
  (body_style 1)
  (exclude_from_sim no)
  (in_bom yes)
  (on_board yes)
  (in_pos_files yes)
  (dnp no)
  (property "Reference" "#PWR302" (at 167.64 115.57 0) (hide yes) (show_name no) (do_not_autoplace no) (effects (font (size 1.27 1.27))))
  (property "Value" "GND" (at 167.64 115.57 0) (show_name no) (do_not_autoplace no) (effects (font (size 1.016 1.016))))
  (property "Footprint" "" (at 167.64 111.76 0) (hide yes) (show_name no) (do_not_autoplace no) (effects (font (size 1.27 1.27))))
  (property "Datasheet" "" (at 167.64 111.76 0) (hide yes) (show_name no) (do_not_autoplace no) (effects (font (size 1.27 1.27))))
  (property "Description" "Power symbol creates a global label with name \"GND\" , ground" (at 167.64 111.76 0) (hide yes) (show_name no) (do_not_autoplace no) (effects (font (size 1.27 1.27))))
  (pin "1"))
 (text "REDE RF 2,4 GHz - VALORES INICIAIS PARA AJUSTE"
  (at 25.4 139.7 0)
  (effects (font (size 1.8 1.8)) (justify left)))
 (wire
  (pts (xy 60.96 187.96) (xy 60.96 170.18))
  (stroke (width 0) (type default)))
 (wire
  (pts (xy 60.96 170.18) (xy 88.9 170.18))
  (stroke (width 0) (type default)))
 (global_label "BLE_CHIP"
  (shape bidirectional)
  (at 60.96 170.18 180)
  (effects (font (size 1.016 1.016)) (justify right)))
 (wire
  (pts (xy 104.14 170.18) (xy 205.74 170.18))
  (stroke (width 0) (type default)))
 (wire
  (pts (xy 132.08 187.96) (xy 132.08 170.18))
  (stroke (width 0) (type default)))
 (wire
  (pts (xy 172.72 187.96) (xy 172.72 170.18))
  (stroke (width 0) (type default)))
 (wire
  (pts (xy 220.98 170.18) (xy 297.18 170.18))
  (stroke (width 0) (type default)))
 (wire
  (pts (xy 251.46 187.96) (xy 251.46 170.18))
  (stroke (width 0) (type default)))
 (wire
  (pts (xy 60.96 203.2) (xy 60.96 208.28))
  (stroke (width 0) (type default)))
 (symbol
  (lib_id "power:GND")
  (at 60.96 208.28 0)
  (unit 1)
  (body_style 1)
  (exclude_from_sim no)
  (in_bom yes)
  (on_board yes)
  (in_pos_files yes)
  (dnp no)
  (property "Reference" "#PWR303" (at 60.96 212.09 0) (hide yes) (show_name no) (do_not_autoplace no) (effects (font (size 1.27 1.27))))
  (property "Value" "GND" (at 60.96 212.09 0) (show_name no) (do_not_autoplace no) (effects (font (size 1.016 1.016))))
  (property "Footprint" "" (at 60.96 208.28 0) (hide yes) (show_name no) (do_not_autoplace no) (effects (font (size 1.27 1.27))))
  (property "Datasheet" "" (at 60.96 208.28 0) (hide yes) (show_name no) (do_not_autoplace no) (effects (font (size 1.27 1.27))))
  (property "Description" "Power symbol creates a global label with name \"GND\" , ground" (at 60.96 208.28 0) (hide yes) (show_name no) (do_not_autoplace no) (effects (font (size 1.27 1.27))))
  (pin "1"))
 (wire
  (pts (xy 132.08 203.2) (xy 132.08 208.28))
  (stroke (width 0) (type default)))
 (symbol
  (lib_id "power:GND")
  (at 132.08 208.28 0)
  (unit 1)
  (body_style 1)
  (exclude_from_sim no)
  (in_bom yes)
  (on_board yes)
  (in_pos_files yes)
  (dnp no)
  (property "Reference" "#PWR304" (at 132.08 212.09 0) (hide yes) (show_name no) (do_not_autoplace no) (effects (font (size 1.27 1.27))))
  (property "Value" "GND" (at 132.08 212.09 0) (show_name no) (do_not_autoplace no) (effects (font (size 1.016 1.016))))
  (property "Footprint" "" (at 132.08 208.28 0) (hide yes) (show_name no) (do_not_autoplace no) (effects (font (size 1.27 1.27))))
  (property "Datasheet" "" (at 132.08 208.28 0) (hide yes) (show_name no) (do_not_autoplace no) (effects (font (size 1.27 1.27))))
  (property "Description" "Power symbol creates a global label with name \"GND\" , ground" (at 132.08 208.28 0) (hide yes) (show_name no) (do_not_autoplace no) (effects (font (size 1.27 1.27))))
  (pin "1"))
 (wire
  (pts (xy 172.72 203.2) (xy 172.72 208.28))
  (stroke (width 0) (type default)))
 (symbol
  (lib_id "power:GND")
  (at 172.72 208.28 0)
  (unit 1)
  (body_style 1)
  (exclude_from_sim no)
  (in_bom yes)
  (on_board yes)
  (in_pos_files yes)
  (dnp no)
  (property "Reference" "#PWR305" (at 172.72 212.09 0) (hide yes) (show_name no) (do_not_autoplace no) (effects (font (size 1.27 1.27))))
  (property "Value" "GND" (at 172.72 212.09 0) (show_name no) (do_not_autoplace no) (effects (font (size 1.016 1.016))))
  (property "Footprint" "" (at 172.72 208.28 0) (hide yes) (show_name no) (do_not_autoplace no) (effects (font (size 1.27 1.27))))
  (property "Datasheet" "" (at 172.72 208.28 0) (hide yes) (show_name no) (do_not_autoplace no) (effects (font (size 1.27 1.27))))
  (property "Description" "Power symbol creates a global label with name \"GND\" , ground" (at 172.72 208.28 0) (hide yes) (show_name no) (do_not_autoplace no) (effects (font (size 1.27 1.27))))
  (pin "1"))
 (wire
  (pts (xy 251.46 203.2) (xy 251.46 208.28))
  (stroke (width 0) (type default)))
 (symbol
  (lib_id "power:GND")
  (at 251.46 208.28 0)
  (unit 1)
  (body_style 1)
  (exclude_from_sim no)
  (in_bom yes)
  (on_board yes)
  (in_pos_files yes)
  (dnp no)
  (property "Reference" "#PWR306" (at 251.46 212.09 0) (hide yes) (show_name no) (do_not_autoplace no) (effects (font (size 1.27 1.27))))
  (property "Value" "GND" (at 251.46 212.09 0) (show_name no) (do_not_autoplace no) (effects (font (size 1.016 1.016))))
  (property "Footprint" "" (at 251.46 208.28 0) (hide yes) (show_name no) (do_not_autoplace no) (effects (font (size 1.27 1.27))))
  (property "Datasheet" "" (at 251.46 208.28 0) (hide yes) (show_name no) (do_not_autoplace no) (effects (font (size 1.27 1.27))))
  (property "Description" "Power symbol creates a global label with name \"GND\" , ground" (at 251.46 208.28 0) (hide yes) (show_name no) (do_not_autoplace no) (effects (font (size 1.27 1.27))))
  (pin "1"))
 (text "L4=24nH e C14/C15=10pF sao pontos de partida; CL=8pF pressupoe cerca de 3pF parasitas."
  (at 25.4 236.22 0)
  (effects (font (size 1.27 1.27)) (justify left)))
 (text "LNA_IN sem ligacao DC ao 3V3. Rede CLC e IFA exigem ajuste de RF e geometria de PCB."
  (at 25.4 241.3 0)
  (effects (font (size 1.27 1.27)) (justify left)))
 (text "Reservas C18/C19 DNP. Nao fabricar sem fechar antena, footprints e ensaios."
  (at 25.4 246.38 0)
  (effects (font (size 1.27 1.27)) (justify left)))
 (wire
  (pts (xy 100.33 72.39) (xy 95.25 72.39))
  (stroke (width 0) (type default)))
 (symbol
  (lib_id "power:GND")
  (at 95.25 72.39 270)
  (unit 1)
  (body_style 1)
  (exclude_from_sim no)
  (in_bom yes)
  (on_board yes)
  (in_pos_files yes)
  (dnp no)
  (property "Reference" "#PWR307" (at 95.25 76.2 0) (hide yes) (show_name no) (do_not_autoplace no) (effects (font (size 1.27 1.27))))
  (property "Value" "GND" (at 90.17 72.39 90) (show_name no) (do_not_autoplace no) (effects (font (size 1.016 1.016)) (justify right)))
  (property "Footprint" "" (at 95.25 72.39 0) (hide yes) (show_name no) (do_not_autoplace no) (effects (font (size 1.27 1.27))))
  (property "Datasheet" "" (at 95.25 72.39 0) (hide yes) (show_name no) (do_not_autoplace no) (effects (font (size 1.27 1.27))))
  (property "Description" "Power symbol creates a global label with name \"GND\" , ground" (at 95.25 72.39 0) (hide yes) (show_name no) (do_not_autoplace no) (effects (font (size 1.27 1.27))))
  (pin "1"))
 (wire
  (pts (xy 151.13 72.39) (xy 156.21 72.39))
  (stroke (width 0) (type default)))
 (symbol
  (lib_id "power:GND")
  (at 156.21 72.39 90)
  (unit 1)
  (body_style 1)
  (exclude_from_sim no)
  (in_bom yes)
  (on_board yes)
  (in_pos_files yes)
  (dnp no)
  (property "Reference" "#PWR308" (at 156.21 76.2 0) (hide yes) (show_name no) (do_not_autoplace no) (effects (font (size 1.27 1.27))))
  (property "Value" "GND" (at 161.29 72.39 90) (show_name no) (do_not_autoplace no) (effects (font (size 1.016 1.016)) (justify left)))
  (property "Footprint" "" (at 156.21 72.39 0) (hide yes) (show_name no) (do_not_autoplace no) (effects (font (size 1.27 1.27))))
  (property "Datasheet" "" (at 156.21 72.39 0) (hide yes) (show_name no) (do_not_autoplace no) (effects (font (size 1.27 1.27))))
  (property "Description" "Power symbol creates a global label with name \"GND\" , ground" (at 156.21 72.39 0) (hide yes) (show_name no) (do_not_autoplace no) (effects (font (size 1.27 1.27))))
  (pin "1"))
 (wire
  (pts (xy 347.98 170.18) (xy 353.06 170.18))
  (stroke (width 0) (type default)))
 (symbol
  (lib_id "power:GND")
  (at 353.06 170.18 90)
  (unit 1)
  (body_style 1)
  (exclude_from_sim no)
  (in_bom yes)
  (on_board yes)
  (in_pos_files yes)
  (dnp no)
  (property "Reference" "#PWR309" (at 353.06 173.99 0) (hide yes) (show_name no) (do_not_autoplace no) (effects (font (size 1.27 1.27))))
  (property "Value" "GND" (at 358.14 170.18 90) (show_name no) (do_not_autoplace no) (effects (font (size 1.016 1.016)) (justify left)))
  (property "Footprint" "" (at 353.06 170.18 0) (hide yes) (show_name no) (do_not_autoplace no) (effects (font (size 1.27 1.27))))
  (property "Datasheet" "" (at 353.06 170.18 0) (hide yes) (show_name no) (do_not_autoplace no) (effects (font (size 1.27 1.27))))
  (property "Description" "Power symbol creates a global label with name \"GND\" , ground" (at 353.06 170.18 0) (hide yes) (show_name no) (do_not_autoplace no) (effects (font (size 1.27 1.27))))
  (pin "1"))
 (wire
  (pts (xy 43.18 69.85) (xy 38.1 69.85))
  (stroke (width 0) (type default)))
 (global_label "XTAL_P"
  (shape bidirectional)
  (at 38.1 69.85 180)
  (effects (font (size 1.016 1.016)) (justify right)))
 (junction
  (at 251.46 170.18)
  (diameter 0)
  (color 0 0 0 0))
 (junction
  (at 83.82 68.58)
  (diameter 0)
  (color 0 0 0 0))
 (junction
  (at 172.72 170.18)
  (diameter 0)
  (color 0 0 0 0))
 (junction
  (at 132.08 170.18)
  (diameter 0)
  (color 0 0 0 0)))
